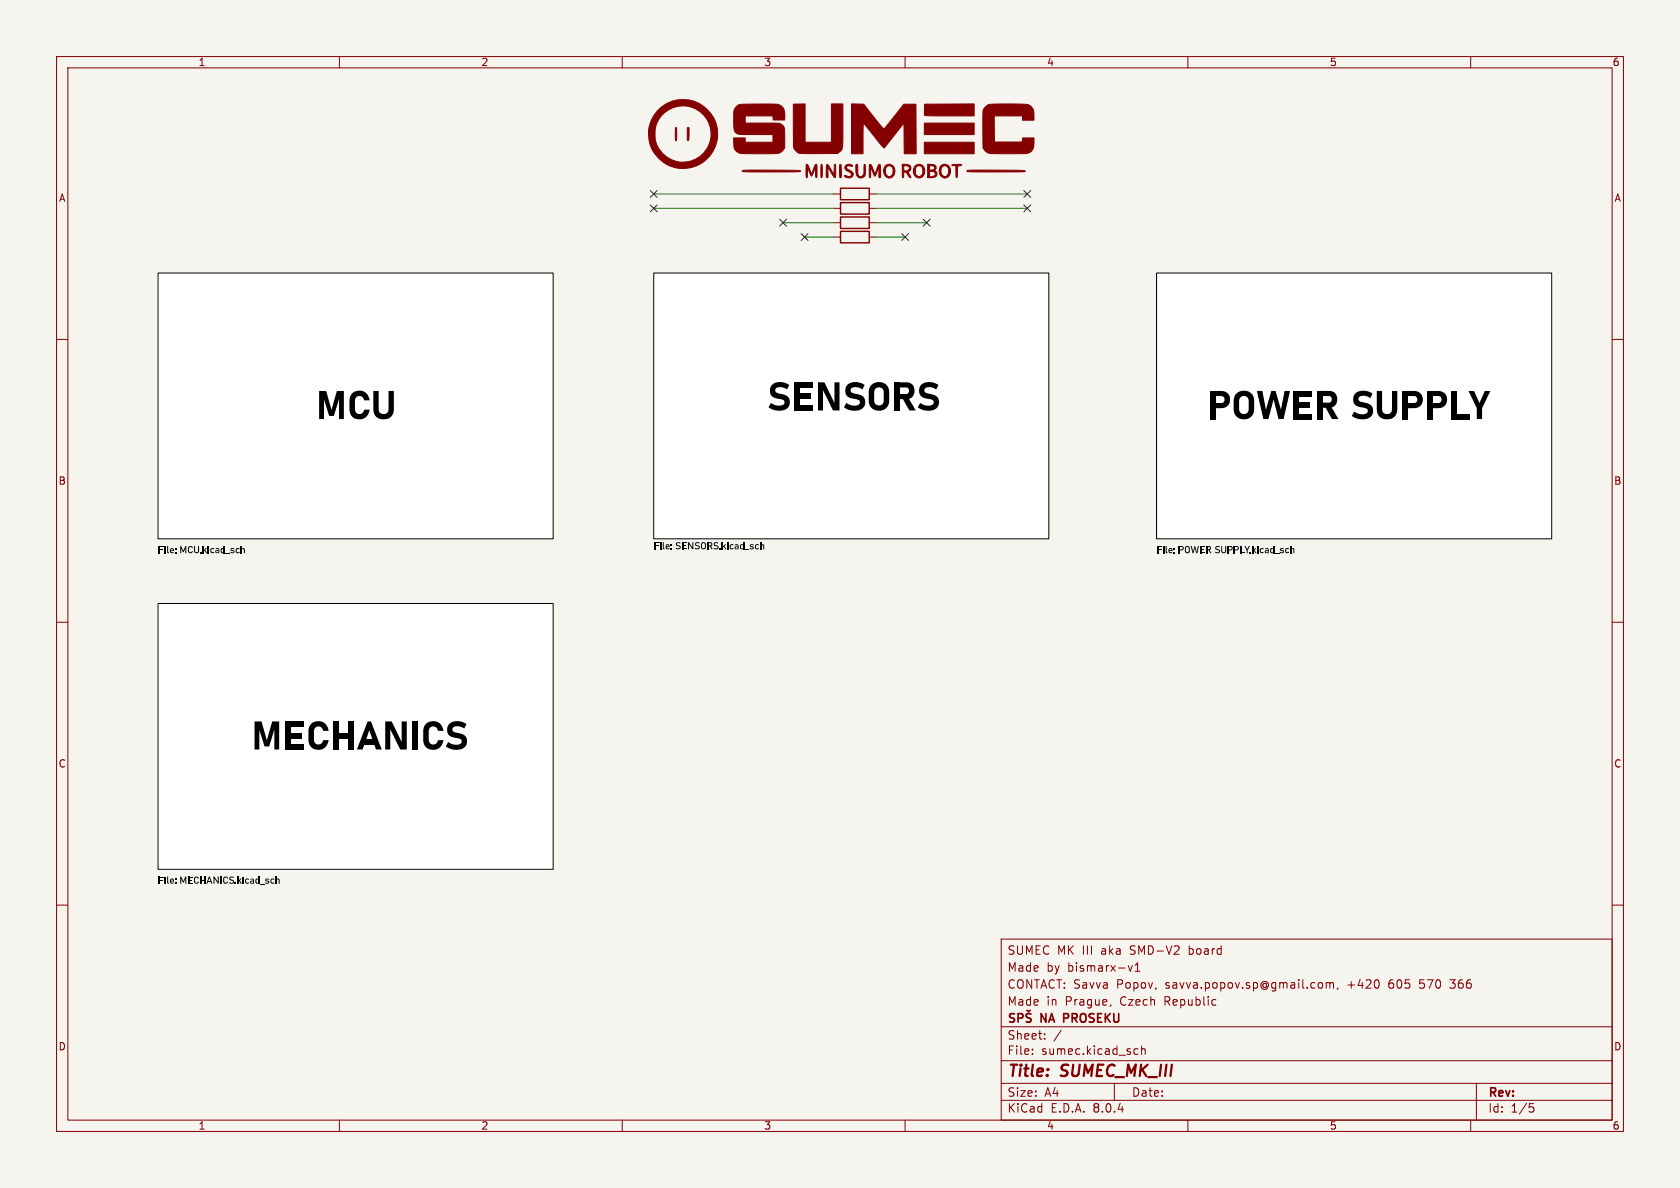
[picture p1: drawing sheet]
<svg xmlns="http://www.w3.org/2000/svg" width="297mm" height="210mm" viewBox="0 0 297 210" stroke-linecap="round" stroke-linejoin="round" font-family="sans-serif">
<path d="M0 0h297v210h-297z" fill="#f5f4ef" stroke="#f5f4ef" stroke-width=".18"/>
<g fill="none" stroke="#840000" stroke-width=".18">
<path d="M10 10h277v190h-277zM12 12h273v186h-273zM60 10v2M110 10v2M160 10v2M210 10v2M260 10v2M147.3 36.8h1.3M147.3 34.3h1.3M147.3 39.4h1.3M153.7 36.8h1.2M153.7 34.3h1.2"/>
<path d="M153.7 39.4h1.2M10 60h2M147.3 41.9h1.3M153.7 41.9h1.2M285 60h2M10 110h2M285 110h2M10 160h2M285 160h2M177 166h108v32h-108zM196.4 177.6l-.2 .3M199.5 170.7l.3 1 .4-1"/>
<path d="M200.7 171.7h.8M200.7 170.6l.4-.4v1.5M233.3 173.7l.4 .1 .1 .2-.1 .6-.4 .1M234.5 173.8l.4-.1 .2 .2M234.5 173.7v1M235.1 173.9l.2-.2 .4 .1v.9M235.1 173.9v.8M236.5 174.6l-.1 .3M256.3 173.2h.9M256.3 174.6l.2 .1M60 198v2M110 198v2"/>
<path d="M160 198v2M177 194.5h108M177 191.5h108M177 187.5h108M177 181.5h108M182.5 186.3v.1M182.5 185.5v.1M184.7 183.6v.1M184.7 182.8v.1M187.6 182.1l-1.3 2M197 191.5v3M200.6 186.3h.6"/>
<path d="M200.6 185.5h.6M201.8 185.5l.2-.1 .4 .1 .1 .9M201.8 184.9v1.5M210 198v2M260 198v2M261 191.5v6.5M270.4 195.1h.7M270.5 195.7h.4l.3 .3-.2 .5-.5 .1"/>
</g>
<path d="M179.3 179.3l-.5-.1-.2 .1v.5l.6 .2 .1 .4-.2 .3-.6-.1M180 180l.7-.1 .1-.2v-.4l-.2-.1h-.6v1.5M181.6 178.6l.2 .2 .3-.2M182.3 179.3l-.6-.1-.2 .1v.5l.6 .2 .2 .4-.3 .3-.6-.1M188.1 180h.5M188.6 179.2h-.5v1.5" fill="none" stroke="#840000" stroke-width=".3"/>
<g fill="#fff" stroke="#fff" stroke-width=".18">
<path d="M204.5 48.3h69.8v47h-69.8z"/>
<path d="M115.6 48.3h69.8v47h-69.8z"/>
<path d="M27.9 106.7h69.9v47h-69.9z"/>
<path d="M27.9 48.3h69.9v47h-69.9z"/>
</g>
<path d="M27.9 48.3h69.9v47h-69.9zM115.6 48.3h69.8v47h-69.8zM204.5 48.3h69.8v47h-69.8zM27.9 106.7h69.9v47h-69.9z" fill="none" stroke="#000" stroke-width=".18"/>
<g fill="#840000" stroke="#840000" stroke-width=".18">
<path d="M163.4 25.1h8.8v2.1h-8.8z"/>
<path d="M163.4 21.8h8.8v2h-8.8z"/>
<path d="M163.4 18.4h8.8v2.1l-8.6-.1-.2-.1z"/>
<path d="M119.4 22.6h.2v.5a3.1 3.1 0 0 1-.1 1.8l-.1-.6z"/>
<path d="M145.2 29.1l.1 .1 .1 .4a3.1 3.1 0 0 1-.2 1.8l-.1-.6z"/>
<path d="M121.6 22.5l.2 .1v.6a2.73 2.73 0 0 1-.2 1.7l-.1-.4z"/>
<path d="M148.5 29.1h.1a4 4 0 0 1 .1 2.1l-.1 .2-.2-.1z"/>
<path d="M168.3 29.2l.8-.1h.9l-.1 .2h-.6l-.1 1.8-.1 .3-.1-.3v-1.8z"/>
<path d="M166.4 29.3a1.17 1.17 0 0 1 1.5 .3 1.17 1.17 0 0 1-.2 1.6 1.02 1.02 0 0 1-1.2 .1 1.02 1.02 0 0 1-.5-1.2h.3a.72 .72 0 0 0 .4 1 .72 .72 0 0 0 .9-.3 .89 .89 0 0 0 .1-1 .89 .89 0 0 0-1-.4l-.3 .4-.1 .3h-.3l.1-.5z"/>
<path d="M156.5 29.3a1.09 1.09 0 0 1 1.4 0 1.09 1.09 0 0 1 .3 1.4 .98 .98 0 0 1-1.2 .8 .98 .98 0 0 1-.8-1.1v-.3h.3a.76 .76 0 0 0 .2 .9 .76 .76 0 0 0 .9 .1v-.1a1.05 1.05 0 0 0-.4-1.7 .77 .77 0 0 0-.7 .8h-.3z"/>
<path d="M161.9 29.2a1.1 1.1 0 0 1 1.3 .2 1.1 1.1 0 0 1 .2 1.3 1 1 0 0 1-1.2 .7 1 1 0 0 1-.7-1.2h.3a.69 .69 0 0 0 .4 .9 .69 .69 0 0 0 .8-.3l.2-.4a.89 .89 0 0 0-.7-1.1 .73 .73 0 0 0-.7 .9h-.3l.1-.6z"/>
<path d="M140.3 18.4h2v6.7h4.7v-6.7h2v4.8a7.1 7.1 0 0 1-.3 3.4l-.6 .5h-6a1.57 1.57 0 0 1-1.8-1.8z"/>
<path d="M149.5 29.2l.3-.1a.74 .74 0 0 1 .9 .2v.1h-1v.4l.5 .3a.8 .8 0 0 1 .6 1 .86 .86 0 0 1-1.5-.1l.2 .1a.63 .63 0 0 0 1-.2l-.2-.4-.3-.2a.73 .73 0 0 1-.5-1z"/>
<path d="M146.2 29.1l.1-.1 .3 .4 .8 1.5 .1-1.6 .1-.3 .1 .6a2.65 2.65 0 0 1-.1 1.8l-1.2-1.7v1.6l-.3 .1z"/>
<path d="M151.4 29.1h.1l.1 .1v1.2a.58 .58 0 0 0 .7 .8 1 1 0 0 0 .4-1.3l.1-.9 .2 .4a2.66 2.66 0 0 1-.2 1.8 .84 .84 0 0 1-1 .2 .84 .84 0 0 1-.5-.8z"/>
<path d="M164 29l.6 .1a.71 .71 0 0 1 .9 .6l-.3 .5a.62 .62 0 0 1 .4 .7 .62 .62 0 0 1-.7 .5h-.9v-.1l1.2-.2a.44 .44 0 0 0-.1-.7l-.8-.1v1h-.3v-1.2h.7a.49 .49 0 0 0 .6-.4 .63 .63 0 0 0-1-.4v.8h-.3z"/>
<path d="M131.3 30.2l2.1-.1a60.9 60.9 0 0 1 8.1 .1 1.72 1.72 0 0 1-1.3 .2h-.6a64.3 64.3 0 0 1-8.4-.1z"/>
<path d="M171 30.2l2.1-.1a60.9 60.9 0 0 1 8.1 .1h.1a1.72 1.72 0 0 1-1.4 .2h-.6a64.3 64.3 0 0 1-8.4-.1z"/>
<path d="M159.5 29a1.64 1.64 0 0 1 1.5 .4v.6l-.5 .4 .5 1-.2-.1-.6-.8-.3-.1-.2 1h-.1l-.1-2.1h.3v.9l.6-.1 .4-.3a.94 .94 0 0 0-1.3-.5z"/>
<path d="M150.5 18.4h2.2l3.6 4.4 3.5-4.4h2.1l.1 8.8h-2.1l-.1-5.5-3.5 4.4a15.4 15.4 0 0 1-2.6-3.1l-1.1-1.2v5.4h-2.1z"/>
<path d="M142.6 29.1l.2 .1 .7 1.5 .1-.3a1.66 1.66 0 0 1 .7-1.3l.1 1.6-.1 .7-.1-.3-.1-1.6-.6 1.7-.7-1.7-.1 1.7-.1 .2z"/>
<path d="M153.8 29.1a2.38 2.38 0 0 1 .8 1.4l.1 .2 .6-1.4 .2-.2a4.4 4.4 0 0 1 .2 2.2l-.3 .1v-.1v-1.8l-.7 1.6-.8-1.7v1.7l-.2 .3z"/>
<path d="M174.2 18.9a2.32 2.32 0 0 1 2.1-.5h2.6a6.7 6.7 0 0 1 3.2 .3l.6 .7 .1 1.9h-2v-.8h-5v4.6h4.9l.1-.7h2a2.96 2.96 0 0 1-.6 2.4 2.88 2.88 0 0 1-1.9 .4h-4.1a2.07 2.07 0 0 1-2.4-1.1v-6.4z"/>
<path d="M116.2 19.6a6.1 6.1 0 0 1 9.7 .8 6.1 6.1 0 0 1-3.5 9.2 6.1 6.1 0 0 1-7.7-6h1.1a5 5 0 0 0 6.4 4.8 5 5 0 0 0 2.7-7.5 5 5 0 0 0-8-.5 4.5 4.5 0 0 0-1.1 3.2h-1.1a5.8 5.8 0 0 1 1.5-4z"/>
<path d="M130.1 18.9a1.55 1.55 0 0 1 1.6-.5h4.8a1.78 1.78 0 0 1 2.3 2.1l-.1 .7h-2l-.1-.7h-4.9v1.3h4.5a3.2 3.2 0 0 1 1.9 .1l.5 .5 .1 .4v3.3a1.98 1.98 0 0 1-2.2 1.1h-4.4a2.12 2.12 0 0 1-2.2-.8l-.2-2h2v.7h5v-1.3h-5a1.5 1.5 0 0 1-1.9-.8l-.1-1.3a5 5 0 0 1 .2-2.5z"/>
</g>
<path d="M148.6 35.8h5.1v2h-5.1zM148.6 33.3h5.1v2h-5.1zM148.6 38.4h5.1v2h-5.1zM148.6 40.9h5.1v2h-5.1z" fill="none" stroke="#840000" stroke-width=".25"/>
<path d="M115.6 36.8h31.7M115.6 34.3h31.7M138.4 39.4h8.9M154.9 39.4h8.9M154.9 36.8h26.7M154.9 34.3h26.7M142.2 41.9h5.1M154.9 41.9h5.1" fill="none" stroke="#009600" stroke-width=".18"/>
<g fill="none" stroke="#000084" stroke-width=".18">
<path d="M115 33.7l1.2 1.2M115 36.2l1.2 1.2M116.2 33.7l-1.2 1.2M116.2 36.2l-1.2 1.2M137.8 38.8l1.2 1.2M139 38.8l-1.2 1.2M163.2 38.8l1.2 1.2M164.4 38.8l-1.2 1.2M181 36.2l1.2 1.2M181 33.7l1.2 1.2M182.2 36.2l-1.2 1.2M182.2 33.7l-1.2 1.2"/>
<path d="M141.6 41.3l1.2 1.2M142.8 41.3l-1.2 1.2M159.4 41.3l1.2 1.2M160.6 41.3l-1.2 1.2"/>
</g>
<g font-size="7">
<text x="55.9" y="74.9">MCU</text>
<text x="135.6" y="73.4">SENSORS</text>
<text x="213.4" y="74.9">POWERSUPPLY</text>
<text x="44.4" y="133.4">MECHANICS</text>
</g>
<g font-size="2.8" fill="#840000">
<text x="178" y="190.9">Title:</text>
<text x="187.7" y="190.9">SUMEC_MK_III</text>
</g>
<g font-size="2.1" fill="#840000">
<text x="178" y="172">Made</text>
<text x="178" y="169">SUMEC MK III</text>
<text x="185" y="172">by</text>
<text x="188.8" y="172">bismarx-v1</text>
<text x="194.8" y="169">aka</text>
<text x="200.1" y="169">SMD-V2</text>
<text x="210.6" y="169">board</text>
<text x="178" y="178">Made</text>
<text x="178" y="175">CONTACT: Savva</text>
<text x="185" y="178">in</text>
<text x="188.4" y="178">Prague,</text>
<text x="197.5" y="175">Popov,</text>
<text x="198.2" y="178">Czech</text>
<text x="206.1" y="178">Republic</text>
<text x="206.2" y="175">savva.popov.sp@gmail.com,</text>
<text x="238.5" y="175">+420</text>
<text x="245.9" y="175">605</text>
<text x="251.5" y="175">570</text>
<text x="257.1" y="175">366</text>
<text x="178" y="184">Sheet:</text>
<text x="184.1" y="181.2">NA</text>
<text x="188.7" y="181.2">PROSEKU</text>
<text x="178" y="186.7">File:</text>
<text x="184.1" y="186.7">sumec.kicad_sch</text>
<text x="178" y="196.9">KiCad</text>
<text x="178" y="194.1">Size:</text>
<text x="184.7" y="194.1">A4</text>
<text x="185.7" y="196.9">E.D.A.</text>
<text x="193.3" y="196.9">8.0.4</text>
<text x="200" y="194.1">Date:</text>
<text x="263" y="194.3">Rev:</text>
<text x="263" y="196.9">Id:</text>
<text x="267.1" y="196.9">1/5</text>
</g>
<g font-size="1.8" fill="#840000">
<text x="35" y="11.9">1</text>
<text x="85" y="11.9">2</text>
<text x="135" y="11.9">3</text>
<text x="185" y="11.9">4</text>
<text x="235" y="11.9">5</text>
<text x="285" y="11.9">6</text>
<text x="10.3" y="35.9">A</text>
<text x="285.3" y="35.9">A</text>
<text x="10.3" y="85.9">B</text>
<text x="285.3" y="85.9">B</text>
<text x="10.3" y="135.9">C</text>
<text x="285.3" y="135.9">C</text>
<text x="10.3" y="185.9">D</text>
<text x="285.3" y="185.9">D</text>
<text x="35" y="199.9">1</text>
<text x="85" y="199.9">2</text>
<text x="135" y="199.9">3</text>
<text x="185" y="199.9">4</text>
<text x="235" y="199.9">5</text>
<text x="285" y="199.9">6</text>
</g>
<g font-size="1.8">
<text x="27.9" y="98.3">File: MCU.kicad_sch</text>
<text x="115.6" y="97.6">File: SENSORS.kicad_sch</text>
<text x="204.5" y="98.3">File: POWERSUPPLY.kicad_sch</text>
<text x="27.9" y="156.7">File: MECHANICS.kicad_sch</text>
</g>
</svg>
